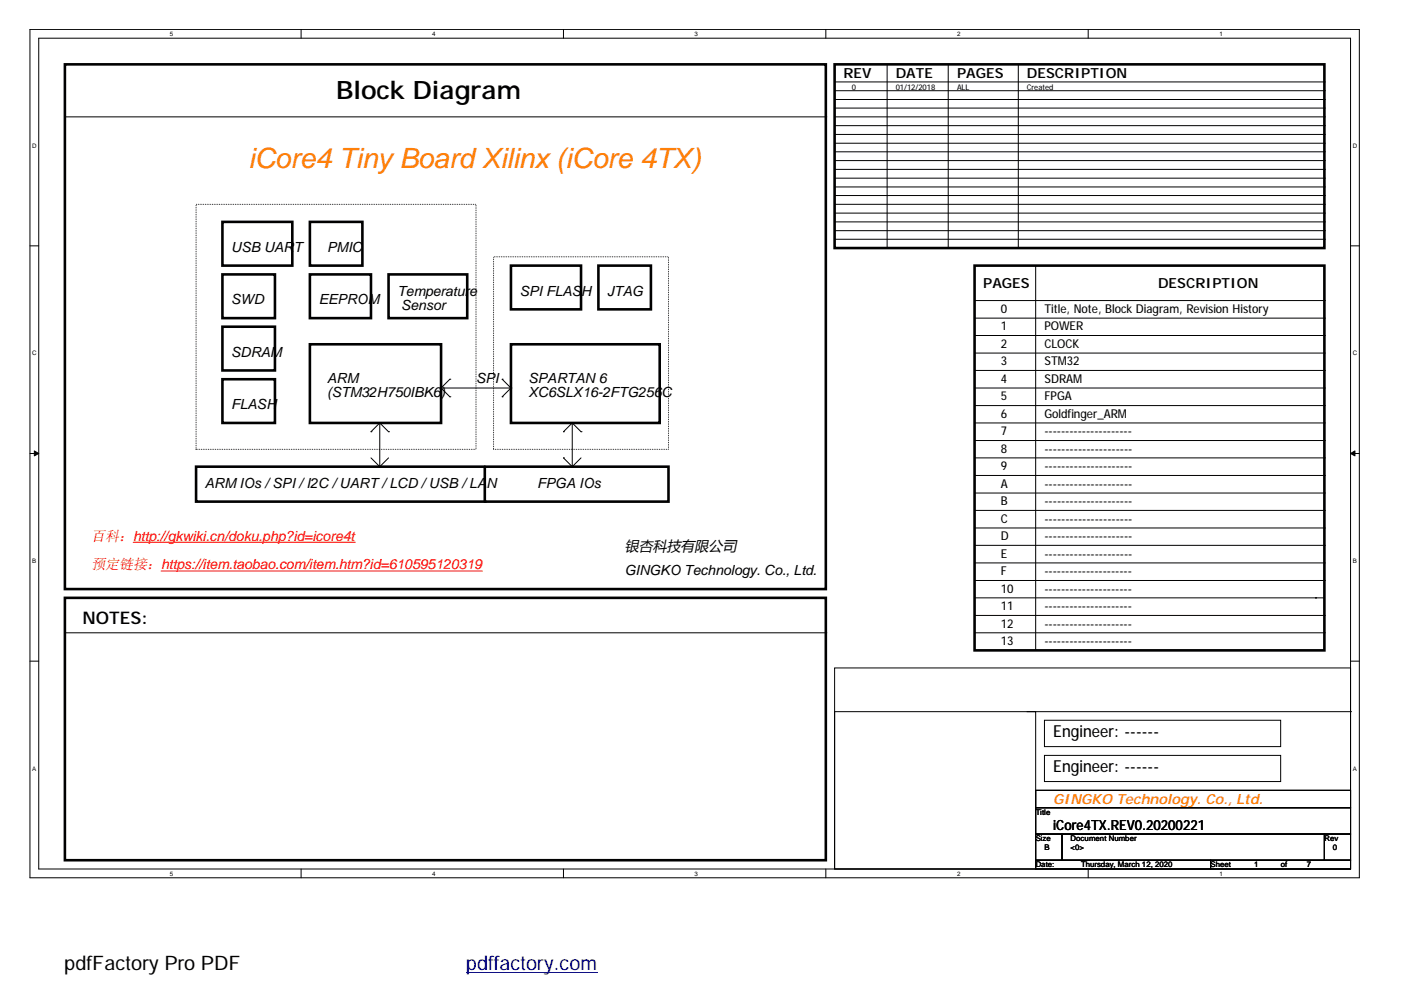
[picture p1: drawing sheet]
<svg xmlns="http://www.w3.org/2000/svg" width="297mm" height="210mm" viewBox="0 0 297 210" stroke-linecap="round" stroke-linejoin="round" font-family="sans-serif">
<path d="M6.3 6.2h281.9v179.9h-281.9zM8.2 8.1h278.1v176.1h-278.1z" fill="none" stroke="#000" stroke-width=".21"/>
<g fill="#fff">
<path d="M36 6.4h.7v1.5h-.7z"/>
<path d="M36 184.5h.7v1.4h-.7z"/>
</g>
<path d="M63.8 6.2v1.9M63.8 184.2v1.9" fill="none" stroke="#000" stroke-width=".21"/>
<g fill="#fff">
<path d="M91.7 6.4h.7v1.5h-.7z"/>
<path d="M91.7 184.5h.7v1.4h-.7z"/>
</g>
<path d="M119.5 6.2v1.9M119.5 184.2v1.9" fill="none" stroke="#000" stroke-width=".21"/>
<g fill="#fff">
<path d="M147.3 6.4h.7v1.5h-.7z"/>
<path d="M147.3 184.5h.7v1.4h-.7z"/>
</g>
<path d="M175.1 6.2v1.9M175.1 184.2v1.9" fill="none" stroke="#000" stroke-width=".21"/>
<g fill="#fff">
<path d="M202.9 6.4h.7v1.5h-.7z"/>
<path d="M202.9 184.5h.7v1.4h-.7z"/>
</g>
<path d="M230.7 6.2v1.9M230.7 184.2v1.9" fill="none" stroke="#000" stroke-width=".21"/>
<g fill="#fff">
<path d="M258.5 6.4h.7v1.5h-.7z"/>
<path d="M258.5 184.5h.7v1.4h-.7z"/>
<path d="M6.8 30.1h.9v1.5h-.9z"/>
<path d="M286.8 30.1h.9v1.5h-.9z"/>
<path d="M6.8 74.1h.9v1.5h-.9z"/>
<path d="M286.8 74.1h.9v1.5h-.9z"/>
</g>
<path d="M6.3 52.1h1.9M286.3 52.1h1.9" fill="none" stroke="#000" stroke-width=".21"/>
<g fill="#fff">
<path d="M6.8 118.2h.9v1.4h-.9z"/>
<path d="M286.8 118.2h.9v1.4h-.9z"/>
</g>
<path d="M6.3 96.2h1.9M286.3 96.2h1.9" fill="none" stroke="#000" stroke-width=".21"/>
<g fill="#000" stroke="#000" stroke-width=".21">
<path d="M7.3 95.6l.9 .6-.9 .5z" fill-rule="evenodd"/>
<path d="M286.3 96.2l1-.6v1.1z" fill-rule="evenodd"/>
</g>
<g fill="#fff">
<path d="M6.8 162.2h.8v1.5h-.8z"/>
<path d="M286.8 162.2h.8v1.5h-.8z"/>
</g>
<g fill="none" stroke="#000" stroke-width=".21">
<path d="M177 17.4h103.8M177 19.2h103.8M188.1 13.6v39M201 13.6v39M215.9 13.6v39M280.8 17.4h.1M280.8 19.2h.1M13.8 24.8h161.3M175.1 24.8h.1M177 21.1h103.8M177 22.9h103.8M177 24.8h103.8"/>
<path d="M177 26.6h103.8M177 28.5h103.8M177 30.4h103.8M177 32.2h103.8M177 34.1h103.8M177 35.9h103.8M177 37.8h103.8M177 39.6h103.8M280.8 21.1h.1M280.8 22.9h.1M280.8 24.8h.1M280.8 26.6h.1"/>
<path d="M280.8 28.5h.1M280.8 30.4h.1M280.8 32.2h.1M280.8 34.1h.1M280.8 35.9h.1M280.8 37.8h.1M280.8 39.6h.1M177 41.5h103.8M177 43.3h103.8M177 45.2h103.8M177 47h103.8M177 48.9h103.8"/>
<path d="M177 50.7h103.8M188.1 52.6h.1M201 52.6h.1M215.9 52.6h.1M219.6 56.3v81.6M280.8 41.5h.1M280.8 43.3h.1M280.8 45.2h.1M280.8 47h.1M280.8 48.9h.1M280.8 50.7h.1M206.6 63.7h74.2"/>
<path d="M206.6 67.5h74.2M206.6 71.1h74.2M206.6 74.9h74.2M206.6 78.5h74.2M280.8 63.7h.1M280.8 67.5h.1M280.8 71.1h.1M280.8 74.9h.1M280.8 78.5h.1M78.7 91.5h.1M78.7 97.1l1.8 1.8M80.5 98.9h.1"/>
<path d="M80.5 89.7v9.2M80.5 89.7l-1.8 1.8M80.5 89.7l1.9 1.8M82.4 91.5h.1M82.4 97.1l-1.9 1.8M93.5 82.3h14.8M93.5 82.3l1.9 1.8M95.4 80.4h.1M95.4 84.1h.1M95.4 80.4l-1.9 1.9M106.5 80.4h.1M106.5 84.1h.1"/>
<path d="M106.5 80.4l1.8 1.9M108.3 82.3h.1M108.3 82.3l-1.8 1.8M119.5 91.5h.1M119.5 97.1h.1M119.5 97.1l1.8 1.8M121.3 98.9h.1M121.3 89.7v9.2M121.3 89.7l-1.8 1.8M121.3 89.7l1.9 1.8M123.2 91.5h.1M123.2 97.1l-1.9 1.8"/>
<path d="M206.6 82.3h74.2M206.6 86h74.2M206.6 89.7h74.2M206.6 93.4h74.2M206.6 97.1h74.2M280.8 82.3h.1M280.8 86h.1M280.8 89.7h.1M280.8 93.4h.1M280.8 97.1h.1M206.6 100.8h74.2M206.6 104.5h74.2"/>
<path d="M206.6 108.2h74.2M206.6 111.9h74.2M206.6 115.6h74.2M206.6 119.4h74.2M280.8 100.8h.1M280.8 104.5h.1M280.8 108.2h.1M280.8 111.9h.1M280.8 115.6h.1M280.8 119.4h.1M13.8 134.2h161.3M175.1 134.2h.1"/>
<path d="M206.6 123.1h74.2M206.6 126.8h74.2M206.6 130.5h74.2M206.6 134.2h74.2M219.6 137.9h.1M278.9 126.8h.1M280.8 123.1h.1M280.8 130.5h.1M280.8 134.2h.1M6.3 140.2h1.9M177 141.6h109.3v42.6h-109.3zM177 150.9h42.6v33.3h-42.6z"/>
<path d="M217.7 150.9h68.6M221.4 152.7h50.1v5.6h-50.1zM286.3 150.9h.1M286.3 140.2h1.9M219.6 167.6h66.7v3.7h-66.7zM219.6 171.3h66.7v5.5h-66.7zM219.6 176.8h5.6v5.6h-5.6zM221.4 160.2h50.1v5.5h-50.1zM225.2 176.8h55.6v5.6h-55.6zM280.8 176.8h5.5v5.6h-5.5zM219.6 182.4h37.1v1.8h-37.1zM256.7 182.4h29.6v1.8h-29.6z"/>
</g>
<g fill="none" stroke="#000" stroke-width=".55">
<path d="M13.8 13.6h161.3v111.3h-161.3zM177 13.6h103.8v39h-103.8zM47.2 58.2h11.1v9.3h-11.1zM47.2 47h14.8v9.3h-14.8zM65.7 47h11.1v9.3h-11.1zM65.7 58.2h13v9.3h-13zM82.4 58.2h16.7v9.3h-16.7zM108.3 56.3h14.9v9.3h-14.9zM126.9 56.3h11.1v9.3h-11.1zM206.6 56.3h74.2v81.6h-74.2zM47.2 69.3h11.1v9.2h-11.1zM65.7 73h27.8v16.7h-27.8z"/>
<path d="M108.3 73h31.6v16.7h-31.6zM41.6 98.9h100.1v7.5h-100.1zM47.2 80.4h11.1v9.3h-11.1zM102.8 98.9v7.5M13.8 126.8h161.3v55.6h-161.3z"/>
</g>
<path d="M41.6 43.3h59.3v52h-59.3zM104.6 54.5h37.1v40.8h-37.1z" fill="none" stroke="#000" stroke-width=".21" stroke-dasharray="0 .3"/>
<circle cx="102.8" cy="106.4" r=".28" fill="#000"/>
<path d="M28.2 115h47.1M34.2 121.1h68.1" fill="none" stroke="#f00" stroke-width=".21"/>
<path d="M98.8 206.2h27.8" fill="none" stroke="#00f" stroke-width=".21"/>
<text font-size="5.9" fill="#ff8000" x="52.7" y="35.7">iCore4 Tiny Board Xilinx (iCore 4TX)</text>
<text font-size="5.4" x="71.2" y="20.9">Block Diagram</text>
<text font-size="4.2" x="13.6" y="205.6">pdfFactory Pro PDF</text>
<text font-size="4.2" fill="#00f" x="98.8" y="205.6">pdffactory.com</text>
<text font-size="3.7" x="17.5" y="132.3">NOTES:</text>
<g font-size="3.5">
<text x="223.3" y="156.2">Engineer: ------</text>
<text x="223.3" y="163.7">Engineer: ------</text>
</g>
<g font-size="3">
<text x="178.8" y="16.6">REV</text>
<text x="189.9" y="16.6">DATE</text>
<text x="202.9" y="16.6">PAGES</text>
<text x="217.7" y="16.6">DESCRIPTION</text>
<text x="49" y="53.4">USB UART</text>
<text x="69.4" y="53.4">PMIC</text>
<text x="49" y="64.5">SWD</text>
<text x="67.6" y="64.5">EEPROM</text>
<text x="84.2" y="62.7">Temperatur</text>
<text x="85" y="65.7">Sensor</text>
<text x="99.5" y="62.7">e</text>
<text x="110.2" y="62.7">SPI FLASH</text>
<text x="128.7" y="62.7">JTAG</text>
<text x="208.4" y="61.1">PAGES</text>
<text x="245.5" y="61.1">DESCRIPTION</text>
<text x="49" y="75.7">SDRAM</text>
<text x="69.4" y="81.2">ARM</text>
<text x="100.9" y="81.2">SPI</text>
<text x="112.1" y="81.2">SPARTAN 6</text>
<text x="49" y="86.8">FLASH</text>
<text x="69.4" y="84.3">(STM32H750IBK6)</text>
<text x="112.1" y="84.3">XC6SLX16-2FTG256C</text>
<text x="43.4" y="103.5">ARM IOs /SPI / I2C /UART/LCD /USB /LAN</text>
<text x="113.9" y="103.5">FPGA IOs</text>
<text x="132.5" y="116.9">银杏科技有限公司</text>
<text x="132.5" y="122">GINGKO Technology. Co., Ltd.</text>
<text x="223.3" y="176.1">iCore4TX.REV0.20200221</text>
</g>
<g font-size="3" fill="#f00">
<text x="19.3" y="114.6">百科：http://gkwiki.cn/doku.php?id=icore4t</text>
<text x="19.3" y="120.7">预定链接：https://item.taobao.com/item.htm?id=610595120319</text>
</g>
<text font-size="3" fill="#ff8000" x="223.3" y="170.5">GINGKO Technology. Co., Ltd.</text>
<g font-size="2.6">
<text x="212.2" y="66.3">0</text>
<text x="212.2" y="70">1</text>
<text x="221.4" y="66.3">Title, Note, Block Diagram, Revision History</text>
<text x="221.4" y="70">POWER</text>
<text x="212.2" y="73.7">2</text>
<text x="212.2" y="77.4">3</text>
<text x="221.4" y="73.7">CLOCK</text>
<text x="221.4" y="77.4">STM32</text>
<text x="212.2" y="81.1">4</text>
<text x="221.4" y="81.1">SDRAM</text>
<text x="212.2" y="84.9">5</text>
<text x="212.2" y="88.6">6</text>
<text x="221.4" y="84.9">FPGA</text>
<text x="221.4" y="88.6">Goldfinger_ARM</text>
<text x="212.2" y="92.3">7</text>
<text x="212.2" y="96">8</text>
<text x="221.4" y="92.3">---------------------</text>
<text x="221.4" y="96">---------------------</text>
<text x="212.2" y="99.7">9</text>
<text x="221.4" y="99.7">---------------------</text>
<text x="212.2" y="103.4">A</text>
<text x="212.2" y="107.1">B</text>
<text x="221.4" y="107.1">---------------------</text>
<text x="221.4" y="103.4">---------------------</text>
<text x="212.2" y="110.8">C</text>
<text x="221.4" y="110.8">---------------------</text>
<text x="212.2" y="114.5">D</text>
<text x="212.2" y="118.2">E</text>
<text x="221.4" y="118.2">---------------------</text>
<text x="221.4" y="114.5">---------------------</text>
<text x="212.2" y="121.9">F</text>
<text x="212.2" y="125.7">10</text>
<text x="221.4" y="121.9">---------------------</text>
<text x="221.4" y="125.7">---------------------</text>
<text x="212.2" y="129.3">11</text>
<text x="221.4" y="129.3">---------------------</text>
<text x="212.2" y="133.1">12</text>
<text x="212.2" y="136.8">13</text>
<text x="221.4" y="133.1">---------------------</text>
<text x="221.4" y="136.8">---------------------</text>
</g>
<g font-size="1.7">
<text x="180.6" y="19">0</text>
<text x="189.9" y="19">01/12/2018</text>
<text x="202.9" y="19">ALL</text>
<text x="217.7" y="19">Created</text>
<text x="219.6" y="172.7">Title</text>
<text x="219.6" y="178.3">Size</text>
<text x="227" y="178.3">Document Number</text>
<text x="280.8" y="178.3">Rev</text>
<text x="219.6" y="183.9">Date:</text>
<text x="221.4" y="180.2">B</text>
<text x="227" y="180.2">&lt;0&gt;</text>
<text x="229.2" y="183.9">Thursday, March 12, 2020</text>
<text x="256.7" y="183.9">Sheet</text>
<text x="265.9" y="183.9">1</text>
<text x="271.5" y="183.9">of</text>
<text x="277.1" y="183.9">7</text>
<text x="282.6" y="180.2">0</text>
</g>
<g font-size="1.3">
<text x="36" y="7.6">5</text>
<text x="91.7" y="7.6">4</text>
<text x="147.3" y="7.6">3</text>
<text x="202.9" y="7.6">2</text>
<text x="258.5" y="7.6">1</text>
<text x="6.8" y="31.3">D</text>
<text x="286.8" y="31.3">D</text>
<text x="6.8" y="75.3">C</text>
<text x="286.8" y="75.3">C</text>
<text x="6.8" y="119.4">B</text>
<text x="286.8" y="119.4">B</text>
<text x="6.8" y="163.4">A</text>
<text x="286.8" y="163.4">A</text>
<text x="36" y="185.6">5</text>
<text x="91.7" y="185.6">4</text>
<text x="147.3" y="185.6">3</text>
<text x="202.9" y="185.6">2</text>
<text x="258.5" y="185.6">1</text>
</g>
</svg>
